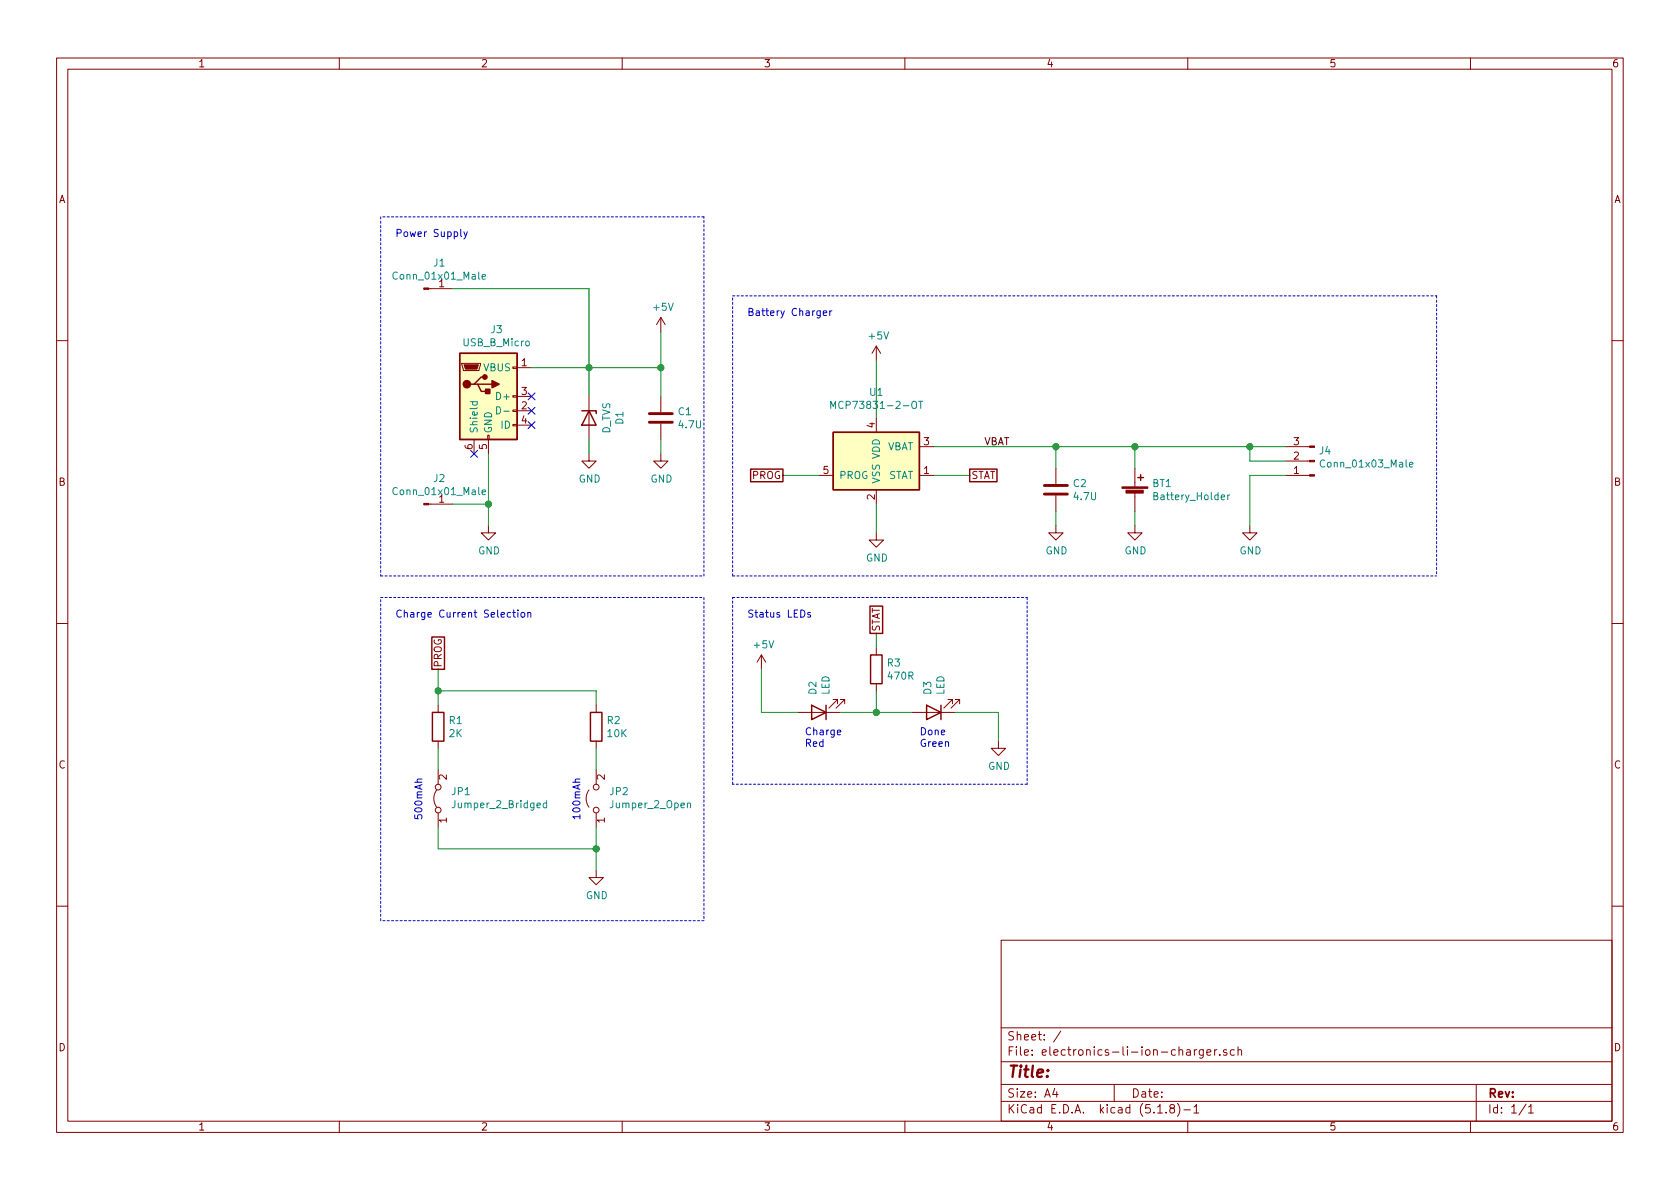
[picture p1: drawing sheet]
EESchema Schematic File Version 4
EELAYER 30 0
EELAYER END
$Descr A4 11693 8268
encoding utf-8
Sheet 1 1
Title ""
Date ""
Rev ""
Comp ""
Comment1 ""
Comment2 ""
Comment3 ""
Comment4 ""
$EndDescr
$Comp
L Device:R R3
U 1 1
P 6100 4650
F 0 "R3" H 6170 4696 50  0000 L CNN
F 1 "470R" H 6170 4605 50  0000 L CNN
F 2 "Resistor_SMD:R_1206_3216Metric_Pad1.30x1.75mm_HandSolder" V 6030 4650 50  0001 C CNN
F 3 "~" H 6100 4650 50  0001 C CNN
	1    6100 4650
	1    0    0    -1  
$EndComp
$Comp
L Device:C C2
U 1 1
P 7350 3400
F 0 "C2" H 7465 3446 50  0000 L CNN
F 1 "4.7U" H 7465 3355 50  0000 L CNN
F 2 "Capacitor_SMD:C_1206_3216Metric_Pad1.33x1.80mm_HandSolder" H 7388 3250 50  0001 C CNN
F 3 "~" H 7350 3400 50  0001 C CNN
	1    7350 3400
	1    0    0    -1  
$EndComp
$Comp
L Device:C C1
U 1 1
P 4600 2900
F 0 "C1" H 4715 2946 50  0000 L CNN
F 1 "4.7U" H 4715 2855 50  0000 L CNN
F 2 "Capacitor_SMD:C_1206_3216Metric_Pad1.33x1.80mm_HandSolder" H 4638 2750 50  0001 C CNN
F 3 "~" H 4600 2900 50  0001 C CNN
	1    4600 2900
	1    0    0    -1  
$EndComp
$Comp
L Device:LED D3
U 1 1
P 6500 4950
F 0 "D3" V 6539 4832 50  0000 R CNN
F 1 "LED" V 6448 4832 50  0000 R CNN
F 2 "LED_SMD:LED_1206_3216Metric_Pad1.42x1.75mm_HandSolder" H 6500 4950 50  0001 C CNN
F 3 "~" H 6500 4950 50  0001 C CNN
	1    6500 4950
	-1   0    0    1   
$EndComp
$Comp
L Device:LED D2
U 1 1
P 5700 4950
F 0 "D2" V 5739 4832 50  0000 R CNN
F 1 "LED" V 5648 4832 50  0000 R CNN
F 2 "LED_SMD:LED_1206_3216Metric_Pad1.42x1.75mm_HandSolder" H 5700 4950 50  0001 C CNN
F 3 "~" H 5700 4950 50  0001 C CNN
	1    5700 4950
	-1   0    0    1   
$EndComp
$Comp
L Connector:USB_B_Micro J3
U 1 1
P 3400 2750
F 0 "J3" H 3457 3217 50  0000 C CNN
F 1 "USB_B_Micro" H 3457 3126 50  0000 C CNN
F 2 "Connector_USB:USB_Micro-B_Amphenol_10118194_Horizontal" H 3550 2700 50  0001 C CNN
F 3 "~" H 3550 2700 50  0001 C CNN
	1    3400 2750
	1    0    0    -1  
$EndComp
$Comp
L Battery_Management:MCP73831-2-OT U1
U 1 1
P 6100 3200
F 0 "U1" H 6100 3681 50  0000 C CNN
F 1 "MCP73831-2-OT" H 6100 3590 50  0000 C CNN
F 2 "Package_TO_SOT_SMD:SOT-23-5_HandSoldering" H 6150 2950 50  0001 L CIN
F 3 "http://ww1.microchip.com/downloads/en/DeviceDoc/20001984g.pdf" H 5950 3150 50  0001 C CNN
	1    6100 3200
	1    0    0    -1  
$EndComp
$Comp
L power:GND #PWR0101
U 1 1
P 8700 3650
F 0 "#PWR0101" H 8700 3400 50  0001 C CNN
F 1 "GND" H 8705 3477 50  0000 C CNN
F 2 "" H 8700 3650 50  0001 C CNN
F 3 "" H 8700 3650 50  0001 C CNN
	1    8700 3650
	1    0    0    -1  
$EndComp
$Comp
L power:+5V #PWR0102
U 1 1
P 6100 2500
F 0 "#PWR0102" H 6100 2350 50  0001 C CNN
F 1 "+5V" H 6115 2673 50  0000 C CNN
F 2 "" H 6100 2500 50  0001 C CNN
F 3 "" H 6100 2500 50  0001 C CNN
	1    6100 2500
	1    0    0    -1  
$EndComp
$Comp
L Connector:Conn_01x03_Male J4
U 1 1
P 9150 3200
F 0 "J4" H 9122 3132 50  0000 R CNN
F 1 "Conn_01x03_Male" H 9122 3223 50  0000 R CNN
F 2 "Connector_PinHeader_2.54mm:PinHeader_1x03_P2.54mm_Vertical" H 9150 3200 50  0001 C CNN
F 3 "~" H 9150 3200 50  0001 C CNN
	1    9150 3200
	-1   0    0    1   
$EndComp
Wire Wire Line
	7350 3100 7350 3250
Wire Wire Line
	8950 3200 8700 3200
Wire Wire Line
	8700 3200 8700 3100
Connection ~ 8700 3100
Wire Wire Line
	8700 3100 8950 3100
Wire Wire Line
	8950 3300 8700 3300
Wire Wire Line
	8700 3300 8700 3650
Wire Wire Line
	7350 3550 7350 3650
$Comp
L power:GND #PWR0103
U 1 1
P 7350 3650
F 0 "#PWR0103" H 7350 3400 50  0001 C CNN
F 1 "GND" H 7355 3477 50  0000 C CNN
F 2 "" H 7350 3650 50  0001 C CNN
F 3 "" H 7350 3650 50  0001 C CNN
	1    7350 3650
	1    0    0    -1  
$EndComp
$Comp
L power:GND #PWR0106
U 1 1
P 4100 3150
F 0 "#PWR0106" H 4100 2900 50  0001 C CNN
F 1 "GND" H 4105 2977 50  0000 C CNN
F 2 "" H 4100 3150 50  0001 C CNN
F 3 "" H 4100 3150 50  0001 C CNN
	1    4100 3150
	1    0    0    -1  
$EndComp
$Comp
L power:GND #PWR0107
U 1 1
P 4600 3150
F 0 "#PWR0107" H 4600 2900 50  0001 C CNN
F 1 "GND" H 4605 2977 50  0000 C CNN
F 2 "" H 4600 3150 50  0001 C CNN
F 3 "" H 4600 3150 50  0001 C CNN
	1    4600 3150
	1    0    0    -1  
$EndComp
NoConn ~ 3300 3150
NoConn ~ 3700 2950
NoConn ~ 3700 2850
NoConn ~ 3700 2750
$Comp
L power:+5V #PWR0108
U 1 1
P 4600 2300
F 0 "#PWR0108" H 4600 2150 50  0001 C CNN
F 1 "+5V" H 4615 2473 50  0000 C CNN
F 2 "" H 4600 2300 50  0001 C CNN
F 3 "" H 4600 2300 50  0001 C CNN
	1    4600 2300
	1    0    0    -1  
$EndComp
Wire Wire Line
	3700 2550 4100 2550
Wire Wire Line
	4600 2550 4600 2300
Wire Wire Line
	4600 2550 4600 2750
Connection ~ 4100 2550
Wire Wire Line
	4100 2750 4100 2550
Wire Wire Line
	4600 3050 4600 3150
Wire Wire Line
	4100 2550 4600 2550
Text Notes 2750 1650 0    50   ~ 0
Power Supply
$Comp
L Connector:Conn_01x01_Male J1
U 1 1
P 2950 2000
F 0 "J1" H 3058 2181 50  0000 C CNN
F 1 "Conn_01x01_Male" H 3058 2090 50  0000 C CNN
F 2 "Connector_PinHeader_2.54mm:PinHeader_1x01_P2.54mm_Vertical" H 2950 2000 50  0001 C CNN
F 3 "~" H 2950 2000 50  0001 C CNN
	1    2950 2000
	1    0    0    -1  
$EndComp
$Comp
L Connector:Conn_01x01_Male J2
U 1 1
P 2950 3500
F 0 "J2" H 3058 3681 50  0000 C CNN
F 1 "Conn_01x01_Male" H 3058 3590 50  0000 C CNN
F 2 "Connector_PinHeader_2.54mm:PinHeader_1x01_P2.54mm_Vertical" H 2950 3500 50  0001 C CNN
F 3 "~" H 2950 3500 50  0001 C CNN
	1    2950 3500
	1    0    0    -1  
$EndComp
Connection ~ 4600 2550
Wire Wire Line
	3150 2000 4100 2000
Wire Wire Line
	4100 2000 4100 2550
Wire Wire Line
	3400 3150 3400 3500
Wire Wire Line
	3150 3500 3400 3500
Connection ~ 3400 3500
Wire Wire Line
	3400 3500 3400 3650
$Comp
L power:GND #PWR0109
U 1 1
P 3400 3650
F 0 "#PWR0109" H 3400 3400 50  0001 C CNN
F 1 "GND" H 3405 3477 50  0000 C CNN
F 2 "" H 3400 3650 50  0001 C CNN
F 3 "" H 3400 3650 50  0001 C CNN
	1    3400 3650
	1    0    0    -1  
$EndComp
Wire Notes Line
	2650 1500 2650 4000
Wire Notes Line
	2650 4000 4900 4000
Wire Notes Line
	4900 4000 4900 1500
Wire Notes Line
	4900 1500 2650 1500
$Comp
L Device:R R2
U 1 1
P 4150 5050
F 0 "R2" H 4220 5096 50  0000 L CNN
F 1 "10K" H 4220 5005 50  0000 L CNN
F 2 "Resistor_SMD:R_1206_3216Metric_Pad1.30x1.75mm_HandSolder" V 4080 5050 50  0001 C CNN
F 3 "~" H 4150 5050 50  0001 C CNN
	1    4150 5050
	1    0    0    -1  
$EndComp
$Comp
L Jumper:Jumper_2_Bridged JP1
U 1 1
P 3050 5550
F 0 "JP1" V 3096 5462 50  0000 R CNN
F 1 "Jumper_2_Bridged" V 3005 5462 50  0000 R CNN
F 2 "Jumper:SolderJumper-2_P1.3mm_Open_TrianglePad1.0x1.5mm" H 3050 5550 50  0001 C CNN
F 3 "~" H 3050 5550 50  0001 C CNN
	1    3050 5550
	0    -1   -1   0   
$EndComp
$Comp
L Device:R R1
U 1 1
P 3050 5050
F 0 "R1" H 3120 5096 50  0000 L CNN
F 1 "2K" H 3120 5005 50  0000 L CNN
F 2 "Resistor_SMD:R_1206_3216Metric_Pad1.30x1.75mm_HandSolder" V 2980 5050 50  0001 C CNN
F 3 "~" H 3050 5050 50  0001 C CNN
	1    3050 5050
	1    0    0    -1  
$EndComp
$Comp
L power:GND #PWR0104
U 1 1
P 4150 6050
F 0 "#PWR0104" H 4150 5800 50  0001 C CNN
F 1 "GND" H 4155 5877 50  0000 C CNN
F 2 "" H 4150 6050 50  0001 C CNN
F 3 "" H 4150 6050 50  0001 C CNN
	1    4150 6050
	1    0    0    -1  
$EndComp
$Comp
L power:GND #PWR02
U 1 1
P 6100 3700
F 0 "#PWR02" H 6100 3450 50  0001 C CNN
F 1 "GND" H 6105 3527 50  0000 C CNN
F 2 "" H 6100 3700 50  0001 C CNN
F 3 "" H 6100 3700 50  0001 C CNN
	1    6100 3700
	1    0    0    -1  
$EndComp
Wire Wire Line
	6100 3500 6100 3700
Text GLabel 5450 3300 0    50   UnSpc ~ 0
PROG
Wire Wire Line
	5450 3300 5700 3300
Wire Wire Line
	4150 4800 4150 4900
Wire Wire Line
	4150 6050 4150 5900
Wire Wire Line
	3050 5900 3050 5750
Connection ~ 4150 5900
Wire Wire Line
	4150 5900 4150 5750
$Comp
L Jumper:Jumper_2_Open JP2
U 1 1
P 4150 5550
F 0 "JP2" V 4196 5462 50  0000 R CNN
F 1 "Jumper_2_Open" V 4105 5462 50  0000 R CNN
F 2 "Jumper:SolderJumper-2_P1.3mm_Open_TrianglePad1.0x1.5mm" H 4150 5550 50  0001 C CNN
F 3 "~" H 4150 5550 50  0001 C CNN
	1    4150 5550
	0    -1   -1   0   
$EndComp
Text GLabel 3050 4650 1    50   UnSpc ~ 0
PROG
Text Notes 2750 4300 0    50   ~ 0
Charge Current Selection
Wire Notes Line
	2650 4150 4900 4150
Wire Notes Line
	4900 4150 4900 6400
Wire Notes Line
	4900 6400 2650 6400
Wire Notes Line
	2650 6400 2650 4150
Wire Wire Line
	6100 2500 6100 2900
$Comp
L power:+5V #PWR01
U 1 1
P 5300 4650
F 0 "#PWR01" H 5300 4500 50  0001 C CNN
F 1 "+5V" H 5315 4823 50  0000 C CNN
F 2 "" H 5300 4650 50  0001 C CNN
F 3 "" H 5300 4650 50  0001 C CNN
	1    5300 4650
	1    0    0    -1  
$EndComp
Text GLabel 6750 3300 2    50   UnSpc ~ 0
STAT
Text GLabel 6100 4400 1    50   UnSpc ~ 0
STAT
Wire Wire Line
	6500 3300 6750 3300
Wire Wire Line
	6100 4400 6100 4500
Wire Wire Line
	5850 4950 6100 4950
Connection ~ 6100 4950
Text Notes 2950 5400 3    50   ~ 0
500mAh
Text Notes 4050 5400 3    50   ~ 0
100mAh
Wire Wire Line
	3050 4650 3050 4800
Wire Wire Line
	3050 5900 4150 5900
Wire Wire Line
	3050 4800 4150 4800
Connection ~ 3050 4800
Wire Wire Line
	3050 4800 3050 4900
Text Notes 5200 4300 0    50   ~ 0
Status LEDs
Text Notes 5600 5200 0    50   ~ 0
Charge\nRed
Text Notes 6400 5200 0    50   ~ 0
Done\nGreen
Wire Notes Line
	5100 5450 5100 4150
Wire Wire Line
	6500 3100 7350 3100
Text Notes 5200 2200 0    50   ~ 0
Battery Charger
Wire Notes Line
	10000 2050 10000 4000
Wire Notes Line
	5100 4000 5100 2050
Wire Wire Line
	4100 3050 4100 3150
Text Label 6850 3100 0    50   ~ 0
VBAT
Wire Wire Line
	3050 5200 3050 5350
Wire Wire Line
	4150 5200 4150 5350
$Comp
L Device:D_Zener D1
U 1 1
P 4100 2900
F 0 "D1" H 4100 3117 50  0000 C CNN
F 1 "D_TVS" H 4100 3026 50  0000 C CNN
F 2 "electronics-li-ion-charger:Diode_TVS-MSP5.0A" H 4100 2900 50  0001 C CNN
F 3 "~" H 4100 2900 50  0001 C CNN
	1    4100 2900
	0    1    1    0   
$EndComp
$Comp
L Device:Battery_Cell BT1
U 1 1
P 7900 3450
F 0 "BT1" H 8018 3546 50  0000 L CNN
F 1 "Battery_Holder" H 8018 3455 50  0000 L CNN
F 2 "electronics-li-ion-charger:Battery_Holder-PC_Pin-18650" V 7900 3510 50  0001 C CNN
F 3 "~" V 7900 3510 50  0001 C CNN
	1    7900 3450
	1    0    0    -1  
$EndComp
Wire Wire Line
	7350 3100 7900 3100
Connection ~ 7350 3100
$Comp
L power:GND #PWR03
U 1 1
P 7900 3650
F 0 "#PWR03" H 7900 3400 50  0001 C CNN
F 1 "GND" H 7905 3477 50  0000 C CNN
F 2 "" H 7900 3650 50  0001 C CNN
F 3 "" H 7900 3650 50  0001 C CNN
	1    7900 3650
	1    0    0    -1  
$EndComp
Wire Wire Line
	7900 3550 7900 3650
Wire Wire Line
	7900 3100 7900 3250
Wire Wire Line
	7900 3100 8700 3100
Connection ~ 7900 3100
Wire Notes Line
	5100 2050 10000 2050
Wire Notes Line
	5100 4000 10000 4000
Wire Wire Line
	6100 4800 6100 4950
Wire Wire Line
	6100 4950 6350 4950
$Comp
L power:GND #PWR0105
U 1 1
P 6950 5150
F 0 "#PWR0105" H 6950 4900 50  0001 C CNN
F 1 "GND" H 6955 4977 50  0000 C CNN
F 2 "" H 6950 5150 50  0001 C CNN
F 3 "" H 6950 5150 50  0001 C CNN
	1    6950 5150
	1    0    0    -1  
$EndComp
Wire Wire Line
	5300 4650 5300 4950
Wire Wire Line
	5300 4950 5550 4950
Wire Wire Line
	6650 4950 6950 4950
Wire Wire Line
	6950 4950 6950 5150
Wire Notes Line
	5100 4150 7150 4150
Wire Notes Line
	7150 4150 7150 5450
Wire Notes Line
	7150 5450 5100 5450
$EndSCHEMATC
